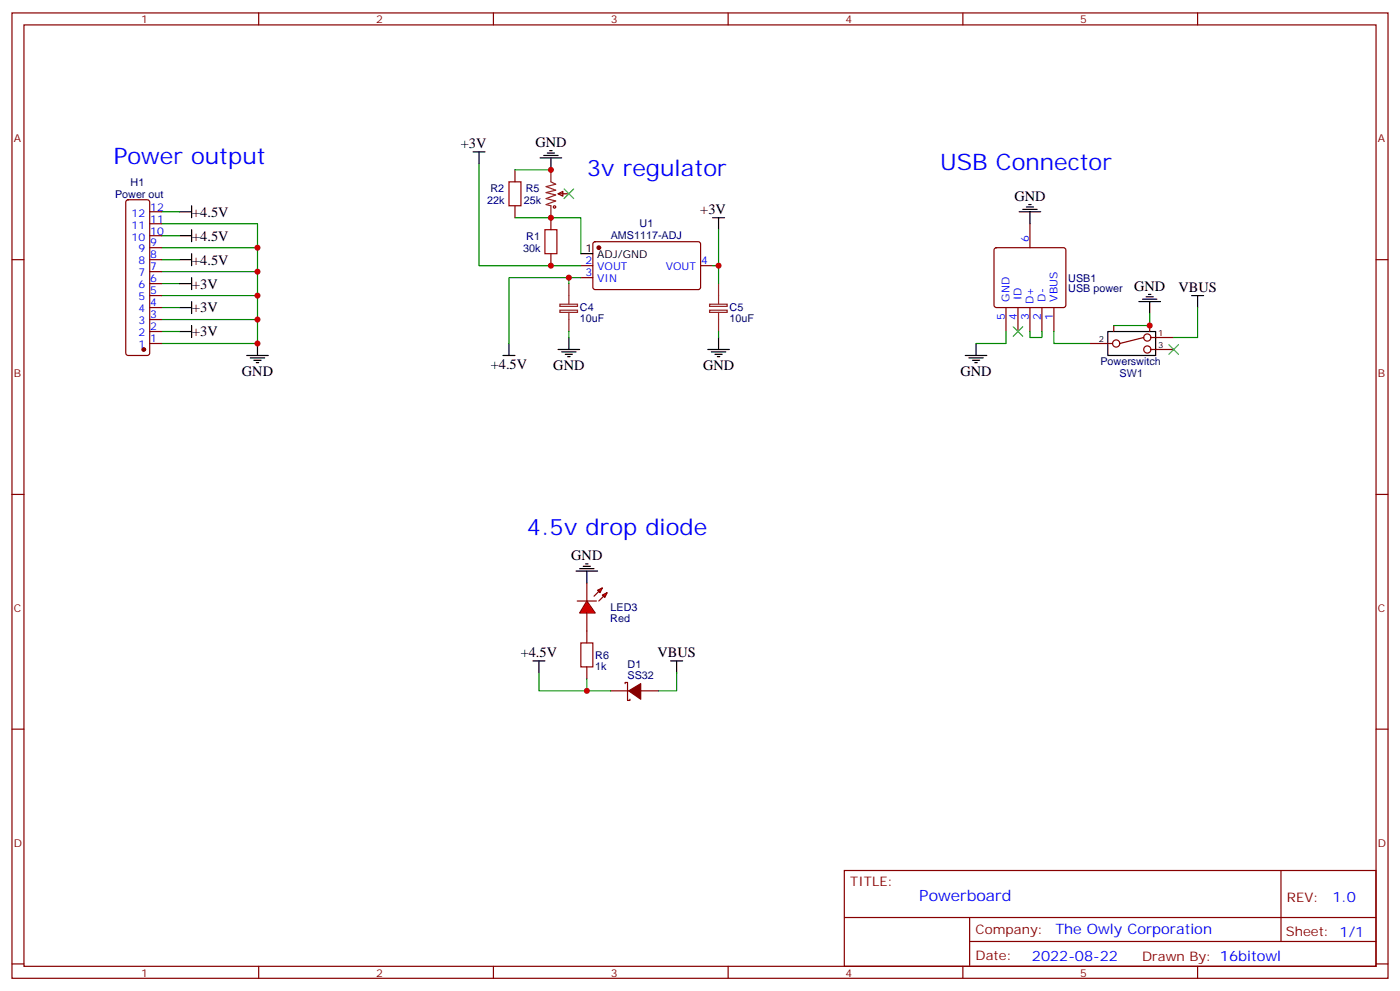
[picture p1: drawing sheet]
<svg xmlns="http://www.w3.org/2000/svg" width="412mm" height="292mm" viewBox="0 0 412 292" stroke-linecap="round" stroke-linejoin="round" font-family="sans-serif">
<g fill="none" stroke="#870000" stroke-width=".35">
<path d="M3.5 3.8h405.4v284.3h-405.4zM7.1 7.3h398.2v277.3h-398.2zM76.2 3.8v3.5M145.3 3.8v3.5M214.5 3.8v3.5M283.6 3.8v3.5M352.8 3.8v3.5M164.4 57.1l1.4-.7v1.4zM164.4 57.1h3.2M3.5 76.5h3.6M162.3 64.1v3.6M162.3 74.7v3.5"/>
<path d="M171.1 78.2h3.5M174.9 71.4l.4-.2h30.6l.5 .7-.1 13-.6 .4-30.6-.1-.5-.6v-12.7zM206.4 78.2h3.5M293 73.2l.5-.2h19.8l.5 .2 .2 .5v16.2l-.3 .5-.4 .2h-19.8l-.5-.2-.2-.5v-16.2zM303.4 65.9v7.1M405.3 76.5h3.6M171.1 81.8h3.5M296.3 90.6v7M299.9 90.6v7M303.4 90.6v7M306.9 90.6v7M310.4 90.6v7"/>
<path d="M3.5 145.6h3.6M405.3 145.6h3.6M3.5 214.8h3.6M179.9 203.5h5.3M184.1 201.4v-.4h.8v5.3h.7v-.3M188.7 203.5h5.3M405.3 214.8h3.6M248.7 256.4h156.6v28.2h-156.6zM377.3 256.4v20.9M248.7 270.2h156.5M285.6 277.3h119.6M285.6 270.2v14.2"/>
<path d="M3.5 283.9h3.6M76.2 284.6v3.5M145.3 284.6v3.5M214.5 284.6v3.5M283.6 284.6v3.5M352.8 284.6v3.5M405.3 283.9h3.6"/>
</g>
<g fill="none" stroke="#000" stroke-width=".35">
<path d="M139.3 44.7h3.6M141.1 44.7v3.6M159.1 46.5h6.4M160.2 45.8h4.2M161.2 45.1h2.1M161.9 44.4h.7M162.3 46.5v3.5M52.9 62.4h3.5M52.9 69.4h3.5M52.9 76.5h3.5M56.4 60.6v3.5M56.4 67.7v3.5"/>
<path d="M56.4 74.7v3.5M171.1 74.7h3.5M209.9 64.1h3.5M211.7 64.1v3.6M300.2 62.4h6.4M301.3 61.7h4.2M302.3 61h2.1M303 60.3h.7M303.4 62.4v3.5M52.9 97.6h3.5M52.9 90.6h3.5M52.9 83.5h3.5"/>
<path d="M56.4 81.8v3.5M56.4 88.8v3.6M56.4 95.9v3.5M167.6 99.4v3.5M211.7 99.4v3.5M351 87.1h3.5M352.8 87.1v3.5M72.7 104.7h6.3M73.7 105.4h4.3M74.8 106.1h2.1M75.5 106.8h.7M75.8 101.2v3.5"/>
<path d="M148.2 104.7h3.5M149.9 101.2v3.5M164.4 102.9h6.3M165.5 103.6h4.2M166.5 104.4h2.1M167.2 105.1h.7M208.5 102.9h6.3M209.5 103.6h4.3M210.6 104.4h2.1M211.3 105.1h.7M284.3 104.7h6.4M285.4 105.4h4.2"/>
<path d="M286.5 106.1h2.1M287.2 106.8h.7M287.5 101.2v3.5"/>
</g>
<g fill="none" stroke="#008700" stroke-width=".35">
<path d="M141.1 48.3v29.9h30M47.6 73h28.2v7M47.6 65.9h28.2v7.1M47.6 69.4h5.3M47.6 76.5h5.3M47.6 62.4h5.3M162.3 64.1h8.8v10.6M211.7 67.7v10.5h-1.8M211.7 78.2v5.3M47.6 94.1h28.2v7.1h-28.2M47.6 87.1h28.2v7M47.6 80h28.2v7.1"/>
<path d="M47.6 97.6h5.3M47.6 90.6h5.3M47.6 83.5h5.3M167.6 81.8h-17.7v19.4M167.6 97.6v1.8M171.1 81.8h-3.5v1.7M211.7 97.6v1.8M296.3 97.6v3.6h-8.8M303.4 97.6v1.8h3.5v-1.8"/>
</g>
<path d="M166.2 55.7l2.8 2.8M169 55.7l-2.8 2.8M298.4 96.2l2.9 2.9M301.3 96.2l-2.9 2.9" fill="none" stroke="#3c3" stroke-width=".35"/>
<g fill="#870000" stroke="#870000" stroke-width=".35">
<path d="M185.2 203.5l3.5-2.1v4.6z"/>
<circle cx="176.4" cy="73" r=".53"/>
</g>
<path d="M162.3 50v3.6l1.4 .7-2.8 .7 2.8 1-2.8 .7 2.8 .7-2.8 1.1 2.8 .7-2.8 1.1 1.4 .3v3.5M164.9 89.6h5.2v.6h-5.2zM164.9 91.4h5.2v.6h-5.2zM167.6 83.5v6M167.6 92v5.6M209 89.6h5.2v.6h-5.2zM209 91.4h5.2v.6h-5.2zM211.7 83.5v6M211.7 92v5.6" fill="none" stroke="#8c2424" stroke-width=".35"/>
<g fill="none" stroke="#a10000" stroke-width=".35">
<path d="M160.5 67.7h3.5v7h-3.5z"/>
<circle cx="163.3" cy="61" r=".35"/>
</g>
<g fill="#f00" stroke="#870000" stroke-width=".35">
<path d="M172.9 177l2.4 3.6h-4.6z"/>
<path d="M170 177h5.7z"/>
</g>
<g fill="#870000" stroke="#870000" stroke-width=".35">
<path d="M176.4 177l1.4-1.4z"/>
<path d="M175 175.6l1.4-1.4z"/>
</g>
<g fill="#f00" stroke="#870000" stroke-width=".35">
<path d="M177.4 175.3l1.5-.7-.7 1.4z"/>
<path d="M176 173.8l1.4-.7-.7 1.5z"/>
</g>
<g fill="none" stroke="#870000" stroke-width=".35">
<path d="M37.3 59l.4-.2h5.7l.5 .2 .2 .5v44.5l-.2 .5-.5 .2h-5.7l-.5-.2-.2-.5v-44.5zM151.7 50v3.6M44.1 76.5h3.5M44.1 73h3.5M44.1 69.4h3.5M44.1 65.9h3.5M44.1 62.4h3.5M151.7 60.6v3.5M44.1 97.6h3.5M44.1 94.1h3.5M44.1 90.6h3.5M44.1 87.1h3.5"/>
<path d="M44.1 83.5h3.5M44.1 80h3.5M328.1 95.9v1.7M336.9 99.4l-7.1 1.8M338.7 95.9v1.7M339 99.4h6.7M44.1 101.2h3.5M321 101.2h6.7M339 102.9h6.7M172.9 171.7v5.3M172.9 180.6v8.8M172.9 196.4v3.6"/>
<circle cx="338" cy="99.4" r="1.06"/>
<circle cx="328.8" cy="101.2" r="1.06"/>
<circle cx="338" cy="102.9" r="1.06"/>
</g>
<path d="M149.9 53.6h3.6v7h-3.6zM171.1 189.4h3.5v7h-3.5z" fill="none" stroke="#a10000" stroke-width=".35"/>
<g fill="none" stroke="#000" stroke-width=".35">
<path d="M326.3 97.6h14.1v7.1h-14.1zM335.5 88.8h6.3M336.5 88.1h4.3M337.6 87.4h2.1M338.3 86.7h.7M338.7 88.8v3.6M169.7 168.2h6.3M170.7 167.5h4.3M171.8 166.8h2.1M172.5 166.1h.7M172.9 168.2v3.5M157 194.7h3.5"/>
<path d="M158.7 194.7v3.5M197.6 194.7h3.5M199.3 194.7v3.5"/>
</g>
<path d="M151.7 50h10.6M151.7 64.1h10.6M310.4 97.6v3.6h10.6M338.7 92.4v3.5h-10.6M352.8 90.6v8.8h-7.1M158.7 198.2v5.3h14.2M172.9 200v3.5h7M199.3 198.2v5.3h-5.3" fill="none" stroke="#008700" stroke-width=".35"/>
<circle cx="42.3" cy="102.9" r=".53" fill="#870000" stroke="#870000" stroke-width=".35"/>
<path d="M344.3 101.5l2.8 2.9M347.1 101.5l-2.8 2.9" fill="none" stroke="#3c3" stroke-width=".35"/>
<g fill="#c00">
<circle cx="167.6" cy="81.8" r=".88"/>
<circle cx="211.7" cy="78.2" r=".88"/>
<circle cx="162.3" cy="78.2" r=".88"/>
<circle cx="162.3" cy="64.1" r=".88"/>
<circle cx="75.8" cy="101.2" r=".88"/>
<circle cx="75.8" cy="94.1" r=".88"/>
<circle cx="75.8" cy="87.1" r=".88"/>
<circle cx="75.8" cy="80" r=".88"/>
<circle cx="75.8" cy="73" r=".88"/>
<circle cx="172.9" cy="203.5" r=".88"/>
<circle cx="338.7" cy="95.9" r=".88"/>
<circle cx="162.3" cy="50" r=".88"/>
</g>
<g font-size="6.7" fill="#00f">
<text x="33.5" y="48.3">Power output</text>
<text x="172.9" y="51.8">3v regulator</text>
<text x="276.9" y="50">USB Connector</text>
<text x="155.2" y="157.6">4.5v drop diode</text>
</g>
<text font-size="4.6" fill="#00f" x="270.8" y="265.4">Powerboard</text>
<g font-size="4.2">
<text x="135.7" y="43.6">+3V</text>
<text x="157.7" y="43.3">GND</text>
<text x="298.8" y="59.2">GND</text>
<text x="56.6" y="63.8">+4.5V</text>
<text x="206.3" y="63">+3V</text>
<text x="56.6" y="70.9">+4.5V</text>
<text x="56.6" y="77.9">+4.5V</text>
<text x="56.6" y="85">+3V</text>
<text x="334.1" y="85.6">GND</text>
<text x="347.1" y="86">VBUS</text>
<text x="56.6" y="92">+3V</text>
<text x="56.6" y="99.1">+3V</text>
<text x="71.3" y="110.8">GND</text>
<text x="144.6" y="108.7">+4.5V</text>
<text x="163" y="109">GND</text>
<text x="207.1" y="109">GND</text>
<text x="282.9" y="110.8">GND</text>
<text x="168.3" y="165">GND</text>
<text x="153.4" y="193.6">+4.5V</text>
<text x="193.7" y="193.6">VBUS</text>
</g>
<g font-size="4.2" fill="#00f">
<text x="392.5" y="265.7">1.0</text>
<text x="310.9" y="275.2">The Owly Corporation</text>
<text x="304" y="283">2022-08-22</text>
</g>
<g font-size="3.9" fill="#800">
<text x="250.5" y="261">TITLE:</text>
<text x="379.1" y="265.7">REV:</text>
<text x="287.4" y="275.2">Company:</text>
<text x="378.7" y="275.8">Sheet: 1/1</text>
<text x="287.4" y="282.9">Date:</text>
<text x="336.4" y="282.9">Drawn By: 16bitowl</text>
</g>
<g font-size="3.2" fill="#800">
<text x="41.6" y="6.8">1</text>
<text x="110.8" y="6.8">2</text>
<text x="179.9" y="6.8">3</text>
<text x="249.1" y="6.8">4</text>
<text x="318.2" y="6.8">5</text>
<text x="4.1" y="41.9">A</text>
<text x="405.9" y="41.9">A</text>
<text x="4.1" y="111.1">B</text>
<text x="405.9" y="111.1">B</text>
<text x="4.1" y="180.2">C</text>
<text x="405.9" y="180.2">C</text>
<text x="4.1" y="249.3">D</text>
<text x="405.9" y="249.3">D</text>
<text x="41.6" y="287.6">1</text>
<text x="110.8" y="287.6">2</text>
<text x="179.9" y="287.6">3</text>
<text x="249.1" y="287.6">4</text>
<text x="318.2" y="287.6">5</text>
</g>
<g font-size="3.2" fill="#000080">
<text x="33.9" y="58.2">Power out</text>
<text x="38.5" y="54.7">H1</text>
<text x="143.5" y="60">22k</text>
<text x="144.5" y="56.5">R2</text>
<text x="154.3" y="60">25k</text>
<text x="154.9" y="56.5">R5</text>
<text x="155" y="70.6">R1</text>
<text x="179.9" y="70.5">AMS1117-ADJ</text>
<text x="188.4" y="66.9">U1</text>
<text x="154.1" y="74.1">30k</text>
<text x="314.7" y="82.9">USB1</text>
<text x="314.7" y="86.1">USB power</text>
<text x="170.8" y="94.9">10uF</text>
<text x="170.8" y="91.7">C4</text>
<text x="214.9" y="94.9">10uF</text>
<text x="214.9" y="91.7">C5</text>
<text x="324.1" y="107.6">Powerswitch</text>
<text x="329.8" y="111.1">SW1</text>
<text x="179.9" y="179.9">LED3</text>
<text x="179.8" y="183.1">Red</text>
<text x="175.3" y="197.2">1k</text>
<text x="175.3" y="194">R6</text>
<text x="184.9" y="196.8">D1</text>
<text x="184.9" y="200">SS32</text>
</g>
<g font-size="3.2" fill="#00f">
<text x="38.8" y="63.8">12</text>
<text x="44.3" y="65.5">11</text>
<text x="44.3" y="62">12</text>
<text x="38.8" y="70.8">10</text>
<text x="38.8" y="67.3">11</text>
<text x="44.3" y="69.1">10</text>
<text x="303" y="71.2" transform="rotate(-90 303 71.2)">6</text>
<text x="40.8" y="77.9">8</text>
<text x="40.8" y="74.4">9</text>
<text x="44.3" y="76.1">8</text>
<text x="44.3" y="72.6">9</text>
<text x="172.4" y="77.9">2</text>
<text x="206.6" y="77.9">4</text>
<text x="40.8" y="81.4">7</text>
<text x="44.3" y="83.2">6</text>
<text x="44.3" y="79.7">7</text>
<text x="172.4" y="81.4">3</text>
<text x="175.9" y="79.7">VOUT</text>
<text x="175.9" y="83.2">VIN</text>
<text x="196.1" y="79.7">VOUT</text>
<text x="40.8" y="88.5">5</text>
<text x="40.8" y="84.9">6</text>
<text x="44.3" y="86.7">5</text>
<text x="297.4" y="88.8" transform="rotate(-90 297.4 88.8)">GND</text>
<text x="300.9" y="88.5" transform="rotate(-90 300.9 88.5)">ID</text>
<text x="304.4" y="89.5" transform="rotate(-90 304.4 89.5)">D+</text>
<text x="308" y="88.8" transform="rotate(-90 308 88.8)">D-</text>
<text x="311.5" y="88.8" transform="rotate(-90 311.5 88.8)">VBUS</text>
<text x="40.8" y="95.5">3</text>
<text x="40.8" y="92">4</text>
<text x="44.3" y="93.8">3</text>
<text x="44.3" y="90.2">4</text>
<text x="296" y="94.4" transform="rotate(-90 296 94.4)">5</text>
<text x="299.5" y="94.4" transform="rotate(-90 299.5 94.4)">4</text>
<text x="303" y="94.4" transform="rotate(-90 303 94.4)">3</text>
<text x="306.6" y="94.4" transform="rotate(-90 306.6 94.4)">2</text>
<text x="310.1" y="94.4" transform="rotate(-90 310.1 94.4)">1</text>
<text x="40.8" y="99.1">2</text>
<text x="44.3" y="100.8">1</text>
<text x="44.3" y="97.3">2</text>
<text x="40.8" y="102.6">1</text>
</g>
<g font-size="3.2">
<text x="172.4" y="74.4">1</text>
<text x="175.9" y="76.1">ADJ/GND</text>
</g>
<g font-size="2.5">
<text x="323.7" y="100.8">2</text>
<text x="341.1" y="99.1">1</text>
<text x="341.1" y="102.6">3</text>
</g>
</svg>
